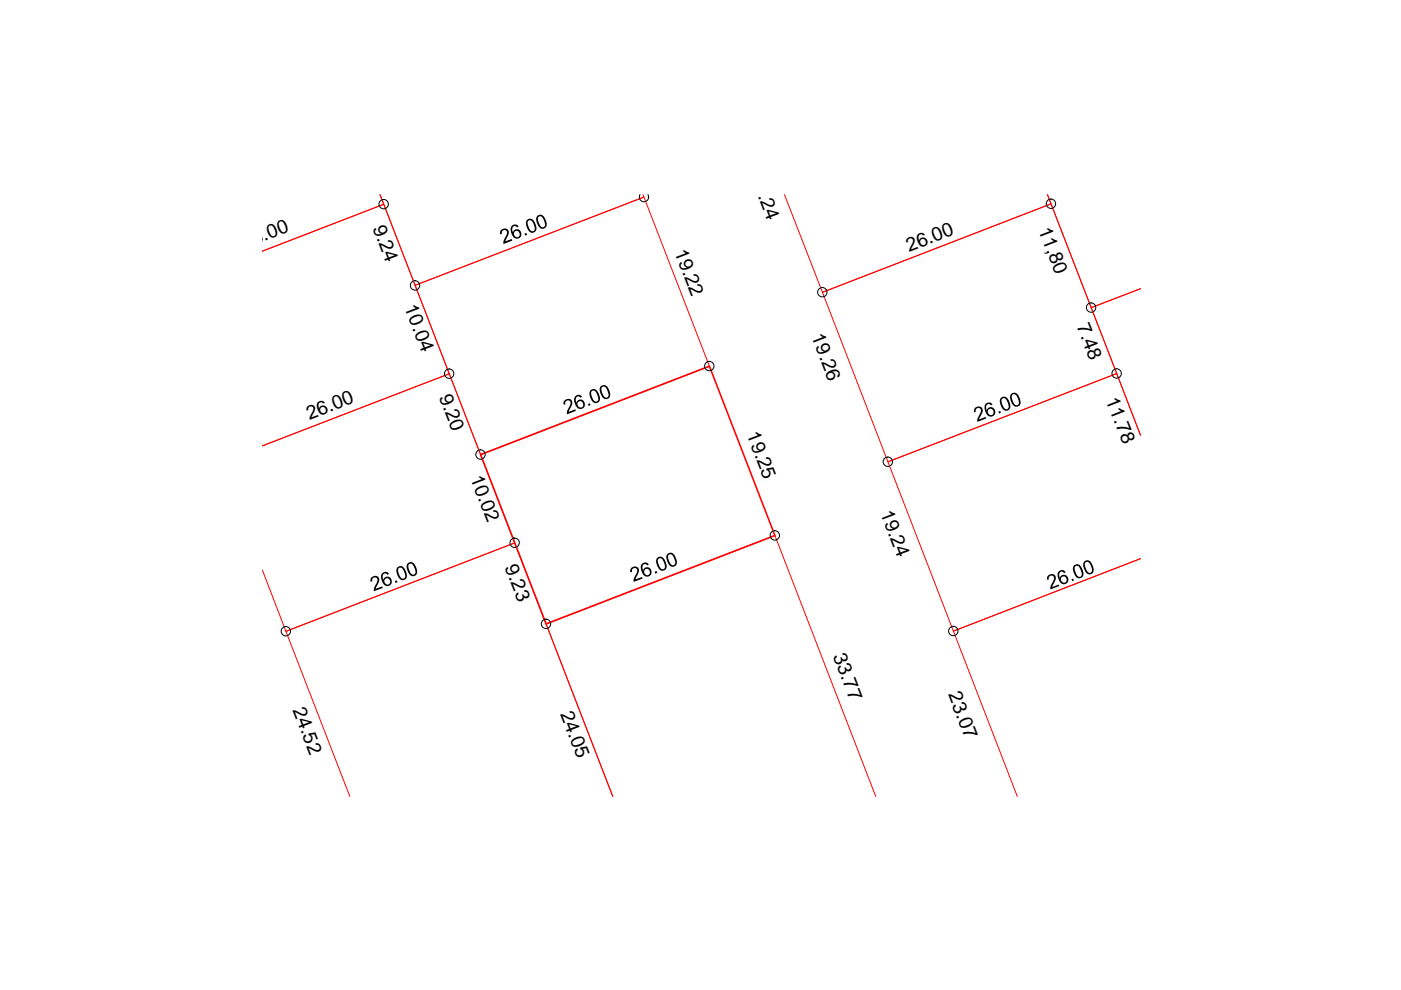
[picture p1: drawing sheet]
<svg xmlns="http://www.w3.org/2000/svg" width="297mm" height="210mm" viewBox="0 0 297 210" stroke-linecap="round" stroke-linejoin="round" font-family="sans-serif">
<path d="M136.3 41.3l.2 .5-48.5 18.7-7.4-19.2 .8 2-25.8 10 25.8-10 13.9 35.9-39.7 15.3 39.7-15.3 13.8 35.9-48.5 18.8-5-13M166.3 41.3l8.1 20.7 48.4-18.8-.7-1.9 9.3 23.9 10.4-4-10.4 4 10.4 27.1-5-13.1-48.5 18.7 13.8 35.9 39.7-15.4-39.7 15.4 13.6 35.1M88 60.5l48.5-18.7 13.9 35.8-48.5 18.8zM174.4 62l48.4-18.8 14 36-48.5 18.7zM74.2 168.9l-13.6-35 48.5-18.8 20.8 53.8-14.1-36.6 48.5-18.8 21.4 55.4" fill="none" stroke="#f00" stroke-width=".21"/>
<path d="M101.9 96.4l48.5-18.8 13.9 35.9-48.5 18.8z" fill="none" stroke="#f00" stroke-width=".34"/>
<g fill="none" stroke="#000" stroke-width=".21">
<path d="M135.7 41.3a.99 .99 0 0 0 .8 1.5 .99 .99 0 0 0 .9-1.5"/>
<circle cx="81.3" cy="43.3" r=".99"/>
<circle cx="222.8" cy="43.2" r=".99"/>
<circle cx="88" cy="60.5" r=".99"/>
<circle cx="95.2" cy="79.2" r=".99"/>
<circle cx="150.4" cy="77.6" r=".99"/>
<circle cx="174.3" cy="62" r=".99"/>
<circle cx="231.3" cy="65.2" r=".99"/>
<circle cx="236.7" cy="79.2" r=".99"/>
<circle cx="101.9" cy="96.4" r=".99"/>
<circle cx="188.2" cy="97.9" r=".99"/>
<circle cx="109.1" cy="115.1" r=".99"/>
<circle cx="164.3" cy="113.5" r=".99"/>
<circle cx="60.6" cy="133.8" r=".99"/>
<circle cx="115.8" cy="132.3" r=".99"/>
<circle cx="202.1" cy="133.8" r=".99"/>
</g>
<g fill="#000">
<path d="M106.1 48.9l.7-.4 .8 .1 .2 .3 .1 .7-.8 1.6 1.4-.5 .1 .3-1.8 .7v-.6l.7-1.8-.2-.4-.5-.1-.4 .3v.5l-.4 .1zM111.2 49.5l.4-.1 .2 .4-.5 .2zM119.6 85l.9-.5 .5 .2 .3 .3v.7l-.7 1.6 1.4-.5 .1 .3-1.9 .7v-.6l.7-1.3 .1-.6-.2-.3-.4-.1-.5 .3v.5l-.4 .1v-.5zM124.7 85.7l.4-.2 .1 .4-.4 .2zM206.7 86.5l.6-.3h.5l.5 .4v.8l-.7 1.5 1.4-.5 .1 .3-1.9 .8v-.7l.7-1.2 .1-.7-.3-.4h-.5l-.3 .3v.5l-.4 .1v-.6zM211.7 87.3l.3-.2 .2 .4-.4 .2zM78.7 122.6l.8-.5 .7 .2 .2 .9-.8 1.6 1.4-.5 .2 .4-1.9 .6v-.6l.8-1.8-.3-.4-.4-.1-.4 .2v.6l-.4 .2zM83.7 123.2l.4-.1 .2 .3-.4 .2zM133.8 120.5l.3-.3 .7-.1 .6 .5 .1 .6-.8 1.7 1.4-.6 .1 .4-1.8 .7v-.7l.7-1.8-.2-.4-.4-.1-.4 .3-.1 .5-.4 .2v-.5zM138.8 121.2l.4-.1 .2 .4-.5 .1zM222.1 122.1l.8-.4 .7 .2 .2 .2 .1 .6-.8 1.8 1.4-.5 .1 .2-1.9 .8v-.6l.7-1.4 .1-.6-.3-.3-.4-.1-.4 .4v.5h-.4zM227.2 122.8l.3-.1 .2 .4-.4 .1z"/>
<path d="M108.4 48l.7-.4 .8 .3v.1l-.3 .2-.3-.3-.4 .1-.2 .2-.1 .5 .2 .6 .1-.4 .5-.3h.5l.4 .3 .2 .5v.6l-.3 .4-.9 .2-.6-.6-.5-1.2zM109.2 49.1l-.2 .3 .1 .6 .4 .3 .5-.1 .2-.3-.2-.7-.3-.3z"/>
<path d="M111.7 46.7l.4-.3h.4l.4 .1 .4 .4 .4 1.3v.6l-.2 .3-.8 .3-.7-.5-.5-1.3zM112.1 46.7l-.3 .6 .3 1 .5 .6 .5 .1 .3-.5-.3-1.1-.4-.6z"/>
<path d="M113.9 45.8l.8-.3 .7 .5 .5 1.3v.5l-.2 .5-.8 .2-.7-.5-.5-1.4zM114.2 46l-.1 .8 .6 1.2a.59 .59 0 0 0 .8-.1 .59 .59 0 0 0 0-.7l-.6-1.3-.5-.1z"/>
<path d="M121.9 84.1l.7-.4 .7 .2 .1 .3-.3 .1-.4-.3-.5 .2-.1 .8 .1 .4 .2-.4 .4-.2 .4-.1 .4 .2 .4 .6v.6l-.3 .4-.7 .2-.7-.4-.5-1.1-.1-.6zM122.6 85.2l-.2 .3 .2 .6 .4 .3 .5-.1 .2-.3-.2-.7-.4-.3z"/>
<path d="M125.1 82.8l.4-.2 .5-.1 .3 .1 .4 .5 .5 1.2v.6l-.3 .4-.8 .2-.6-.5-.5-1.3zM125.5 82.9l-.2 .5 .3 1 .5 .7h.4l.4-.4-.4-1.3-.4-.6z"/>
<path d="M127.3 82l.8-.4 .8 .5 .5 1.3-.1 .7-.3 .4-.9 .1-.4-.4-.5-1.2-.1-.5zM127.6 82.1l-.1 .7 .5 1.1 .4 .4 .4-.1 .2-.6-.4-1.2-.4-.4z"/>
<path d="M209 85.6l.5-.3h.5l.4 .5-.3 .1-.4-.3-.4 .1-.2 .4v.5l.1 .4 .4-.5 .3-.2 .8 .3 .2 .4 .1 .5-.3 .7-.9 .1-.6-.5-.5-1.1v-.6zM209.6 86.8l-.2 .4 .2 .6 .3 .2h.5l.3-.4-.2-.6-.4-.3z"/>
<path d="M212.2 84.4l.4-.3h.5l.7 .6 .4 1.2v.6l-.4 .5h-.8l-.6-.5-.4-1.3zM212.5 84.5l-.2 .7 .5 1.2 .4 .3h.5l.2-.6-.5-1.2-.3-.4z"/>
<path d="M214.4 83.5l.4-.2h.5l.6 .5 .5 1.4-.1 .5-.2 .4-.8 .1-.6-.4-.5-1.3v-.6zM214.7 83.7l-.2 .1v.5l.3 .8 .4 .7 .5 .1 .3-.3-.1-1.1-.6-.8-.2-.1z"/>
<path d="M136.1 119.5l.9-.2 .5 .4-.3 .2-.2-.3h-.5l-.3 .8 .2 .5 .1-.3 .4-.3h.6l.4 .3 .2 .5v.5l-.4 .6-.8 .1-.7-.7-.4-1.2 .1-.5zM136.8 120.7l-.2 .3 .1 .7 .5 .3 .3-.1 .3-.4-.2-.7-.3-.2z"/>
<path d="M139.2 118.4l.5-.3 .5-.1 .4 .2 .3 .5 .5 1.2-.1 .5-.4 .5-.7 .1-.6-.5-.5-1.2zM139.7 118.4l-.3 .6 .3 1 .5 .6 .4 .1 .4-.5-.3-1.1-.4-.7z"/>
<path d="M141.5 117.5l.8-.3 .7 .5 .5 1.3v.6l-.3 .4-.7 .2-.7-.5-.5-1.4zM141.9 117.6l-.3 .3 .2 .9 .4 .7 .4 .3a.71 .71 0 0 0 .6-.4 .71 .71 0 0 0-.2-.8l-.5-1z"/>
<path d="M81.1 121.5l.8-.3 .6 .5-.4 .2-.1-.3h-.6l-.3 .7 .2 .6 .1-.3 .5-.3h.6l.3 .3 .3 .5v.5l-.5 .6h-.8l-.6-.6-.4-1.2v-.5zM81.7 122.7l-.2 .3 .1 .6 .2 .3h.6l.3-.4-.1-.6-.4-.3z"/>
<path d="M84.2 120.4l.4-.3 .5-.1 .4 .2 .4 .5 .4 1.2-.1 .5-.3 .5-.8 .1-.6-.5-.5-1.3zM84.6 120.4l-.2 .5 .3 1.1 .4 .6h.6l.2-.6-.3-.9-.4-.7z"/>
<path d="M86.4 119.5l.8-.3 .8 .5 .4 1.2v.6l-.3 .5-.7 .2-.7-.5-.5-1.4zM86.8 119.5l-.2 .3 .1 1.1 .6 .9h.5l.3-.3-.2-1-.5-.9z"/>
<path d="M224.4 121.3l.6-.4h.4l.4 .2 .1 .2-.3 .2-.3-.3-.5 .1-.2 .3v.5l.1 .5 .2-.4 .4-.3h.5l.4 .2 .3 .7-.2 .8-.5 .3-.6-.1-.3-.2-.7-1.4zM225 122.4l-.1 .5 .3 .5 .4 .2 .4-.2 .1-.6-.2-.5-.5-.1z"/>
<path d="M227.6 120l.4-.3 .6-.1 .6 .6 .5 1.2v.6l-.4 .5-.7 .1-.6-.5-.5-1.4zM228 120l-.2 .3 .2 1 .6 .9 .4 .1 .4-.4-.2-.9-.5-.9z"/>
<path d="M229.9 119l.8-.2 .7 .5 .5 1.4-.1 .7-.3 .2-.8 .2-.5-.5-.5-1.2v-.6zM230.1 119.3l-.1 .5 .3 1.1 .4 .5h.7l.1-.7-.4-1.2-.4-.4z"/>
</g>
<g font-size="4.1">
<text x="159" y="37.2" transform="rotate(69 159 37.2)">19.24</text>
<text x="51.8" y="52.8" transform="rotate(-21 51.8 52.8)">26.00</text>
<text x="79" y="48.3" transform="rotate(69 79 48.3)">9.24</text>
<text x="143" y="53.3" transform="rotate(69 143 53.3)">19.22</text>
<text x="192.8" y="53.5" transform="rotate(-21 192.8 53.5)">26.00</text>
<text x="220.1" y="48.7" transform="rotate(69 220.1 48.7)">11,80</text>
<text x="85.7" y="65.2" transform="rotate(69 85.7 65.2)">10.04</text>
<text x="172" y="71.3" transform="rotate(69 172 71.3)">19.26</text>
<text x="228.2" y="69.1" transform="rotate(69 228.2 69.1)">7.48</text>
<text x="65.6" y="89.1" transform="rotate(-21 65.6 89.1)">26.00</text>
<text x="93" y="84.2" transform="rotate(69 93 84.2)">9.20</text>
<text x="234.4" y="84.8" transform="rotate(69 234.4 84.8)">11.78</text>
<text x="158.3" y="92.1" transform="rotate(69 158.3 92.1)">19.25</text>
<text x="99.7" y="101.3" transform="rotate(69 99.7 101.3)">10.02</text>
<text x="186.6" y="108.8" transform="rotate(69 186.6 108.8)">19.24</text>
<text x="107" y="120.3" transform="rotate(69 107 120.3)">9.23</text>
<text x="176.6" y="139.1" transform="rotate(69 176.6 139.1)">33.77</text>
<text x="201" y="147.2" transform="rotate(69 201 147.2)">23.07</text>
<text x="62" y="150.5" transform="rotate(69 62 150.5)">24.52</text>
<text x="118.7" y="151.3" transform="rotate(69 118.7 151.3)">24.05</text>
</g>
</svg>
